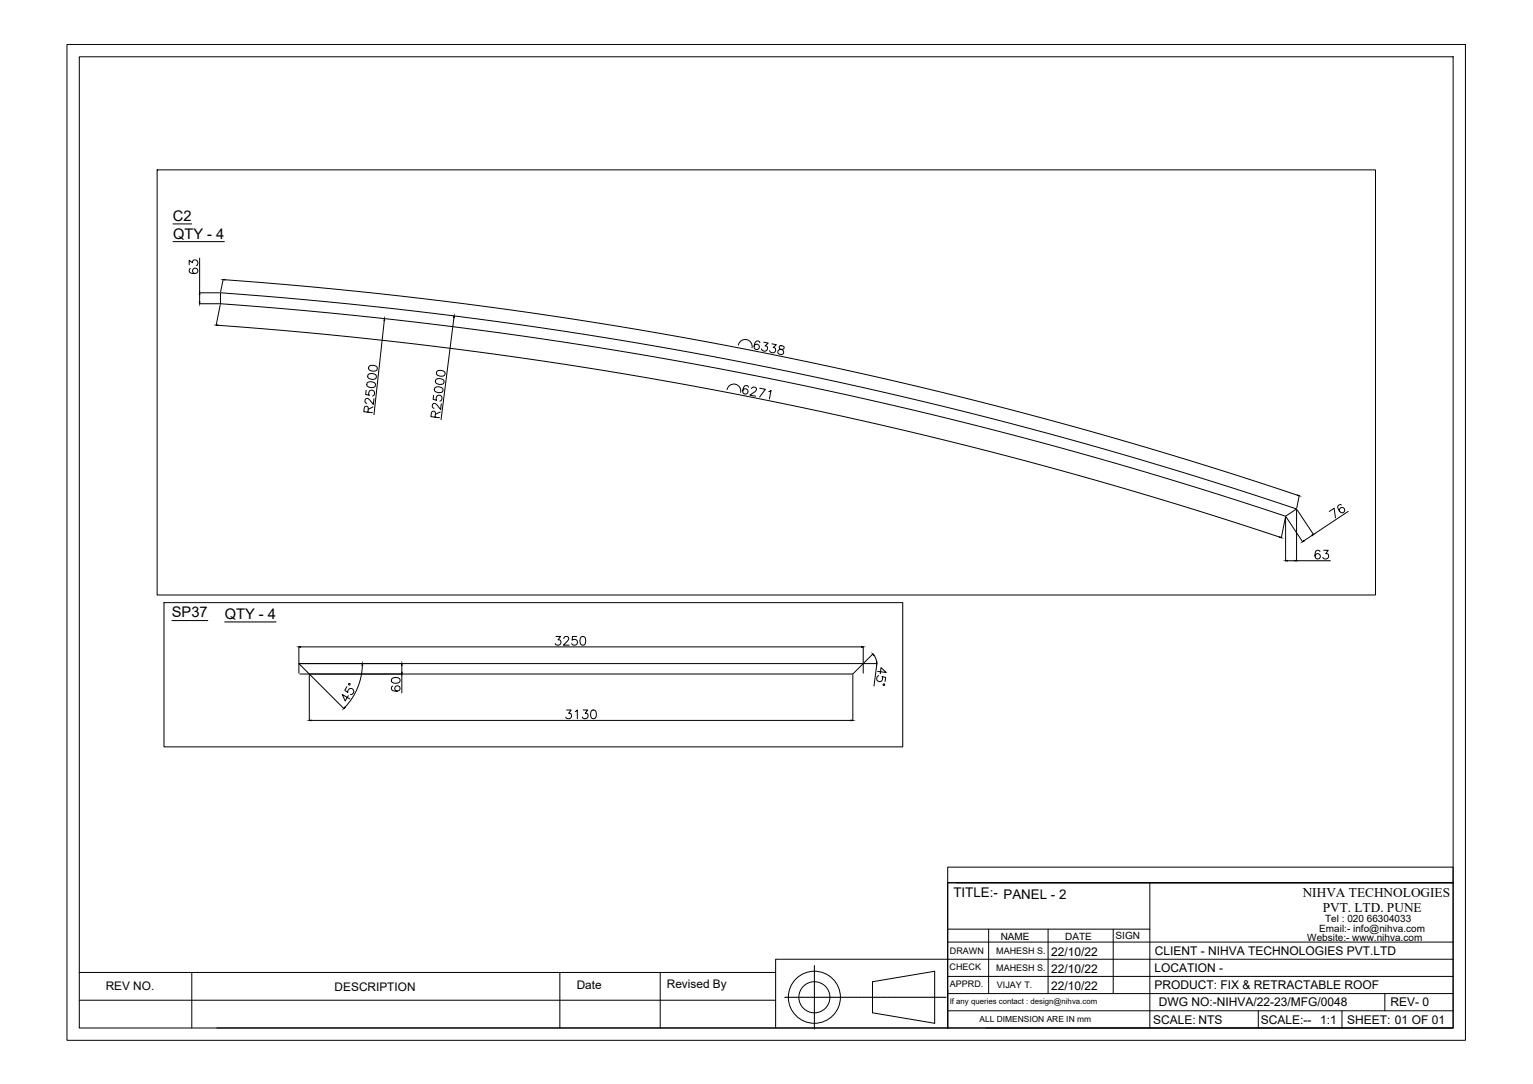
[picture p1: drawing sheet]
<svg xmlns="http://www.w3.org/2000/svg" width="594mm" height="420mm" viewBox="0 0 594 420" stroke-linecap="round" stroke-linejoin="round" font-family="sans-serif">
<!-- layer: 0 -->
<g fill="none" stroke="#000" stroke-width=".39">
<path d="M26 17.2h541.9v386h-541.9zM30.7 22h532.4v376.5h-532.4zM60.9 65.8h472.1v164.8h-472.1zM67 86.8h7.3M67.1 93.7h19.9M73.3 102.6v-1.7l1.3 .9a1.12 1.12 0 0 1 1.8-.8 1.12 1.12 0 0 1-.4 2M73.8 104.1a1 1 0 0 0-.3 1.4 1.93 1.93 0 0 0 3.2-.6 1.04 1.04 0 0 0-1.1-1 1.04 1.04 0 0 0-1 1 1.04 1.04 0 0 0 1 1.1M77.3 113.5h7.8M77.3 117.7h7.8M77.4 100.1v13.4M77.4 114.2v2.9M85.4 118.1l-1.6 8"/>
<path d="M85.4 113.5a1682.6 1682.6 0 0 1 417.1 83.8l-4.3 2.8a1682.5 1682.5 0 0 0-412.8-82.4zM86.5 108.3l-1 4.9M87.1 108.4a1686.8 1686.8 0 0 1 415.7 83.5M84.5 126.1a1682 1682 0 0 1 411.4 82.1M148.9 124.2l-4 36.5M175.9 123.1l-5 39.6M286.1 133.7a2.69 2.69 0 0 1 3.2-2.1 2.69 2.69 0 0 1 2.1 3.2M294.5 132.8a.98 .98 0 0 0-1.4-.6 1.93 1.93 0 0 0 0 3.3 1.04 1.04 0 0 0 1.2-.9 1.04 1.04 0 0 0-.8-1.2 1.04 1.04 0 0 0-1.3 .8M296 132.6l1.7 .4-1.2 1a1.12 1.12 0 0 1 .5 2 1.12 1.12 0 0 1-1.9-.8M299.1 133.3l1.7 .3-1.1 1.1a1.12 1.12 0 0 1 .4 1.9 1.12 1.12 0 0 1-1.8-.7M302.2 134a.69 .69 0 0 0 .1 1.2 1.21 1.21 0 0 1 1.3 .8 1.21 1.21 0 0 1-.4 1.4l-1.1-.1a.97 .97 0 0 1-.7-1.2 .97 .97 0 0 1 1.2-.7h.7a.68 .68 0 0 0 .5-1zM141.9 151.3l-.2 1.6 1.4 .3a1.19 1.19 0 0 1 .2-1.8 1.19 1.19 0 0 1 1.7 .4 1.19 1.19 0 0 1-.6 1.7"/>
<path d="M142.4 148.3a2.15 2.15 0 0 1 3.1 .8v.3a1.93 1.93 0 0 1-3.4-.3zM142.6 159.8v-2l-.4-.3h-.7l-.4 .6-.1 1.5 3.3 .3M142.7 145.1a2.15 2.15 0 0 1 3.2 .8l-.1 .4a1.93 1.93 0 0 1-3.3-.4zM143.1 141.9a2.15 2.15 0 0 1 3.1 .8v.4a1.93 1.93 0 0 1-3.4-.4zM144.6 157.7l-1.9 .9M144.9 154.5l-.2 2.3-1.4-1.8a1 1 0 0 0-1.6-.3l-.3 .9 .7 .7M168 153.2l-.2 1.6 1.4 .4a1.19 1.19 0 0 1 .3-1.8 1.19 1.19 0 0 1 1.7 .4 1.19 1.19 0 0 1-.7 1.7M168.6 150.2a2.14 2.14 0 0 1 3.1 .9v.3a1.94 1.94 0 0 1-3.4-.4zM169 147a2.16 2.16 0 0 1 3.1 .9v.3a1.94 1.94 0 0 1-3.4-.4zM169.4 143.9a2.16 2.16 0 0 1 3.1 .8v.4a1.94 1.94 0 0 1-3.4-.5zM170.6 159.7l-1.9 .9M171 156.5l-.3 2.2-1.4-1.8a1.02 1.02 0 0 0-1.5-.3l-.3 .9 .7 .8"/>
<path d="M281.7 151a2.69 2.69 0 0 1 3.2-2.1 2.69 2.69 0 0 1 2.1 3.2M290.1 150.1a.98 .98 0 0 0-1.4-.6 1.93 1.93 0 0 0 0 3.3 1.04 1.04 0 0 0 1.2-.9 1.04 1.04 0 0 0-.8-1.2 1.04 1.04 0 0 0-1.3 .7M291.3 150.7l.7-.7 1.1 .5a1.05 1.05 0 0 1-.6 1.4l-1.9 1.2 2.2 .5M294.4 150.5l2.2 .4-2.2 3M297.9 151.8l.9-.5-.7 3.3M168.6 161.7l.1-1.9-.8-.5-.7 .8-.2 1.4 3.3 .4M502.5 197.6v19.8M502.6 197.6l6.5 9.6M503.5 192.1l-1 4.8M515.1 198.2l1.9-1.2 .5 3.7M519.8 195.7a1.01 1.01 0 0 0-1.4 .5 1.94 1.94 0 0 0 2.3 2.4 1.04 1.04 0 0 0 .3-1.5 1.04 1.04 0 0 0-1.5-.2 1.04 1.04 0 0 0-.3 1.3M522.5 198.2l-13.5 9"/>
<path d="M496.5 208.5l1.6-8.1 .1 17M498.4 200.4l6.4 9.6M498.9 217.3h2.9M502.5 217.3h13.1M508.5 207.5l-3.2 2.1M511.5 213.8a.97 .97 0 0 0-1.4-.3 1.92 1.92 0 0 0 .6 3.2 1.04 1.04 0 0 0 1-1.1 1.04 1.04 0 0 0-1-1 1.04 1.04 0 0 0-1.1 .9M513 213.3h1.7l-.9 1.3a1.12 1.12 0 0 1 .8 1.8 1.12 1.12 0 0 1-2-.4M63.5 233.6h286.3v55.9h-286.3zM66.6 240.5h13.9M87.1 241.1h19.9M115.8 250.7v10.2M116.2 257.2h39.6"/>
<path d="M116.5 250.7h217.3M140.4 257.9a24.6 24.6 0 0 1-6.7 16.2M155.7 257.9v2.7M215.5 246.7h1.7l-.9 1.3a1.12 1.12 0 0 1 .8 1.8 1.12 1.12 0 0 1-2-.4M218.5 247.5l.6-.8 1.2 .3a1.05 1.05 0 0 1-.4 1.5l-1.6 1.6h2.3M223.5 246.7h-1.6l-.2 1.4a1.19 1.19 0 0 1 1.8 0 1.19 1.19 0 0 1-.2 1.8 1.19 1.19 0 0 1-1.8-.5M225.2 246.9a1.09 1.09 0 0 1 1.6 .4 1.7 1.7 0 0 1-1.1 2.8 2.14 2.14 0 0 1-.5-3.2zM334.5 250.7v10.2M334.9 257.2h5M338.3 253.4l-3.5 3.6M338.7 254l1 2.5M339.8 257.2l-1.1 8.7"/>
<path d="M116.2 261.2h214.3l4-4h-218.7l4.1 4M119.9 261.6v17.7M120.1 261.5l13.2 13.2M120.5 279.2h209.3M134.4 266.1l-.8 1.4 1.2 .9a1.19 1.19 0 0 1 .9-1.6 1.19 1.19 0 0 1 1.4 1.2 1.19 1.19 0 0 1-1.3 1.2M135 269.6l-1.2 2.1-1.2-2.5 2.9 1.7M151.8 263.1a2.13 2.13 0 0 1 3.2 .5v.3a1.94 1.94 0 0 1-3.3 0zM152.2 266a.98 .98 0 0 0-.4 1.4 1.92 1.92 0 0 0 3.2-.6 1.04 1.04 0 0 0-1-1 1.04 1.04 0 0 0-1 1 1.04 1.04 0 0 0 .9 1.1M155.7 261.2v7.4M219.6 275.2h1.7l-.9 1.3a1.12 1.12 0 0 1 .8 1.8 1.12 1.12 0 0 1-1.9-.4M222.9 275.8l.8-.6v3.4M226 275.2h1.7l-.9 1.3a1.12 1.12 0 0 1 .8 1.8 1.12 1.12 0 0 1-1.9-.4"/>
<path d="M229.3 275.4a1.1 1.1 0 0 1 1.6 .4 1.7 1.7 0 0 1-1.1 2.8 2.16 2.16 0 0 1-.5-3.2zM330.5 261.6v17.7M340.1 260.2l3.3 .5-2-1.9-.3 2.4M340.5 261.9a1.19 1.19 0 0 0-.7 1.6 1.19 1.19 0 0 0 1.8 .5 1.19 1.19 0 0 0 .2-1.8l1.4 .4-.2 1.5M367.3 336.1h195.8v6.1h-195.8zM367.3 342.2h195.8v56.2h-195.8zM367.3 342.2v56.2h-66.7M370.6 342.2h192.5M445.6 342.2v56.2M30.7 376.9h269.9M74.3 376.9v21.6M217 376.9v21.6"/>
<path d="M255.8 376.9v21.6M315.6 374.2v24.7M367.3 378.5h195.8M367.3 365.1h195.8M367.3 360.1h78.3M383.1 360.1v25M406.2 360.1v25M431.4 360.1v25M563.1 371.8h-262.5v26.6h-216.6M30.7 387.7h269.9M304.1 386.5h62.5M338.1 380.5l24.1-4v20.1l-24.1-4z"/>
<path d="M367.3 385.1h195.8M367.3 391.8h195.8M382 398.4h181.1M487.6 391.8v6.6M520.1 391.8v6.6M536.7 385.1v6.7"/>
<circle cx="135.4" cy="265.2" r=".32"/>
<circle cx="342.5" cy="265.4" r=".32"/>
<circle cx="315.6" cy="386.5" r="10.1"/>
<circle cx="315.6" cy="386.5" r="6"/>
</g>
<g fill="#000" stroke="#000" stroke-width=".39">
<path d="M77.2 117.1h.3l-.1 .6zM77.4 113.5l.1 .7h-.3zM86.5 108.4l.6-.1v.2zM83.8 126h.7l-.1 .2zM149 123.5v.7h-.2zM176 122.4v.7h-.2zM502.9 191.8l.6 .4-.7-.1zM496 208.1l.5 .3-.6-.1zM498.2 217.3l.7-.1v.3zM501.8 217.2l.7 .1-.7 .2zM504.8 210l.5-.5 .1 .2zM508.4 207.4l.6-.2-.5 .4z"/>
<path d="M115.8 250.7l.7-.1v.2zM140.4 257.2l.1 .7h-.2zM155.7 257.2l.1 .7h-.2zM333.8 250.6l.7 .1-.7 .1zM338.2 253.5l.6 .4-.2 .2zM339.6 256.6l.2-.1v.7zM119.9 279.2l.6-.1v.2zM133.6 274.1l.2 .1-.6 .4zM155.6 260.6h.2l-.1 .6zM329.8 279.1l.7 .1-.7 .1z"/>
</g>
<g font-size="5.7">
<text x="67" y="85.6">C2</text>
<text x="67.1" y="92.4">QTY - 4</text>
<text x="66.6" y="239.3">SP37</text>
<text x="87.1" y="239.9">QTY - 4</text>
</g>
<g font-size="5.2">
<text x="369.5" y="347.7">TITLE:- PANEL - 2</text>
<text x="504.8" y="347.6">NIHVA TECHNOLOGIES</text>
<text x="512.6" y="353.4">PVT. LTD. PUNE</text>
</g>
<g font-size="4.7">
<text x="407.3" y="370.6">22/10/22</text>
<text x="447.5" y="370.1">CLIENT - NIHVA TECHNOLOGIES PVT.LTD</text>
<text x="407.3" y="377.3">22/10/22</text>
<text x="447.4" y="376.7">LOCATION -</text>
<text x="407.3" y="383.9">22/10/22</text>
<text x="447.4" y="383.4">PRODUCT: FIX &amp; RETRACTABLE ROOF</text>
<text x="449" y="390.1">DWG NO:-NIHVA/22-23/MFG/0048</text>
<text x="538.8" y="390">REV- 0</text>
<text x="446.9" y="396.7">SCALE: NTS</text>
<text x="488.6" y="396.7">SCALE:--</text>
<text x="511.6" y="396.7">1:1</text>
<text x="522.1" y="396.7">SHEET: 01 OF 01</text>
</g>
<g font-size="4.6">
<text x="41" y="383.6">REV NO.</text>
<text x="129.7" y="384">DESCRIPTION</text>
<text x="223.5" y="383.4">Date</text>
<text x="258.4" y="382.9">Revised By</text>
</g>
<g font-size="3.9">
<text x="513.5" y="357.3">Tel : 020 66304033</text>
<text x="387.8" y="364.2">NAME</text>
<text x="412.8" y="364.3">DATE</text>
<text x="432.3" y="363.9">SIGN</text>
<text x="506.6" y="364.7">Website:- www.nihva.com</text>
<text x="511.2" y="361.1">Email:- info@nihva.com</text>
</g>
<g font-size="3.5">
<text x="368.1" y="369.9">DRAWN</text>
<text x="386.1" y="369.7">MAHESH S.</text>
<text x="368" y="375.8">CHECK</text>
<text x="386.1" y="376.4">MAHESH S.</text>
<text x="368.1" y="382.4">APPRD.</text>
<text x="386.3" y="383">VIJAY T.</text>
</g>
<text font-size="3.3" x="379.6" y="396.3">ALL DIMENSION ARE IN mm</text>
<text font-size="3" x="368" y="389.3">If any queries contact : design@nihva.com</text>
</svg>
